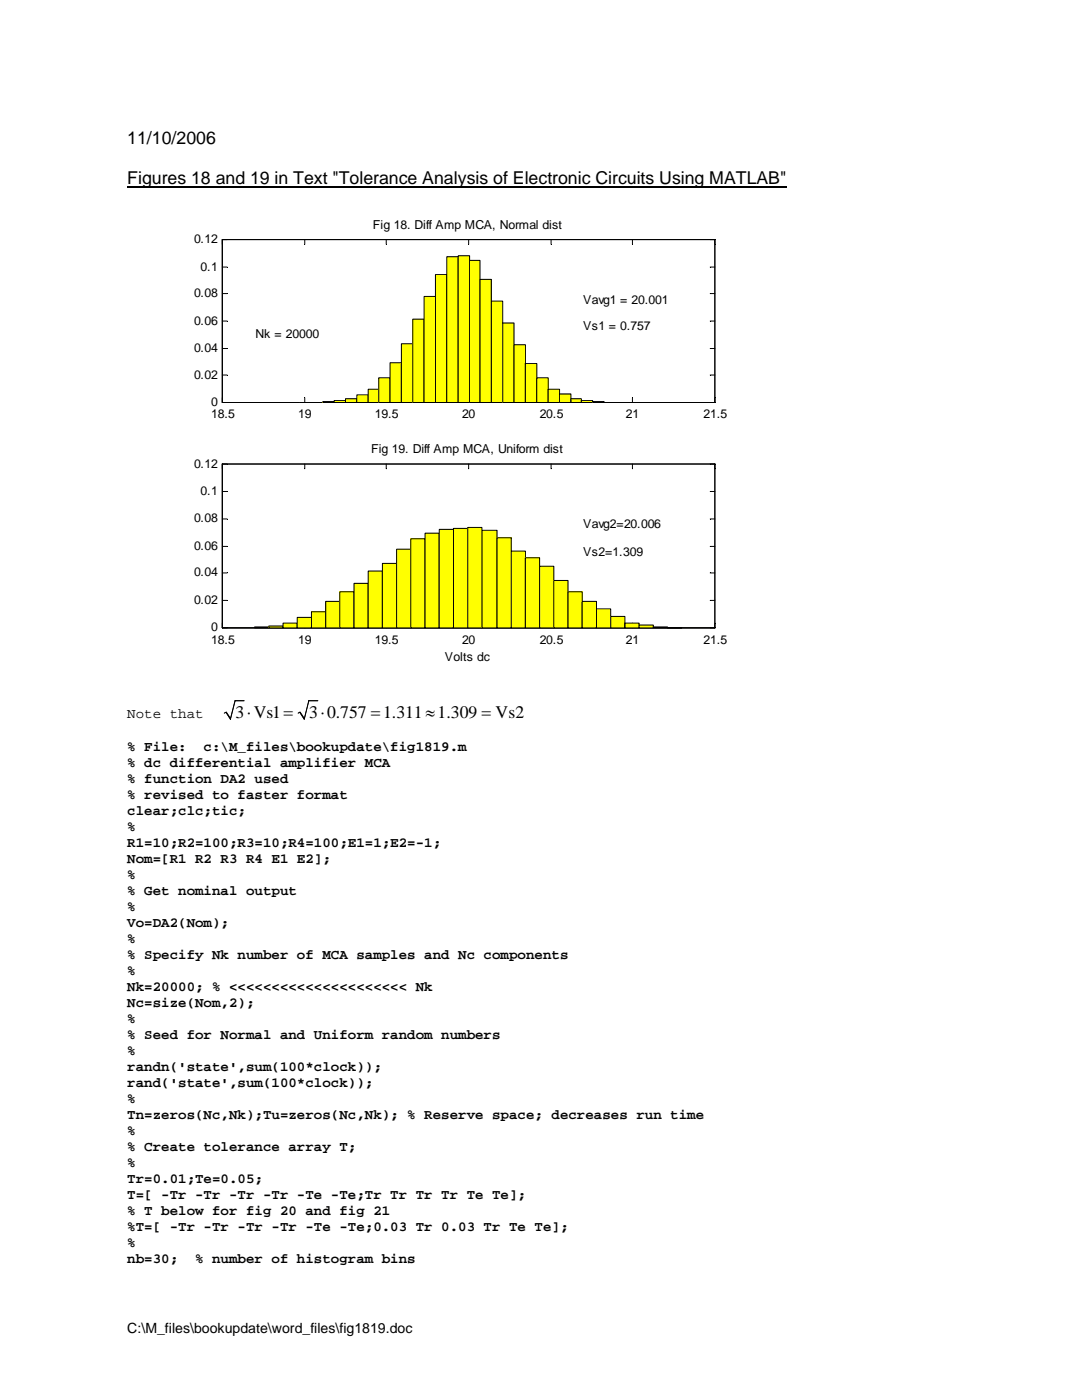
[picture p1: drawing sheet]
<svg xmlns="http://www.w3.org/2000/svg" width="216mm" height="279mm" viewBox="0 0 216 279" stroke-linecap="round" stroke-linejoin="round" font-family="sans-serif">
<path d="M25.4 37.3h131.5" fill="none" stroke="#000" stroke-width=".25"/>
<path d="M48.7 139.8h-1.8l-.9 3.7-.9-1.4-.4 .2M63.4 139.8h-1.8l-.9 3.7-.9-1.4-.3 .2" fill="none" stroke="#000" stroke-width=".2"/>
<g fill="#000">
<path d="M46.8 139.7h1.9v.2h-1.7l-.9 3.6h-.2l-.9-1.3-.2 .2-.1-.1 .5-.3 .8 1.2z" fill-rule="evenodd"/>
<path d="M61.6 139.7h1.8v.2h-1.7l-.9 3.6h-.2l-.8-1.3-.3 .2v-.1l.4-.3 .8 1.2z" fill-rule="evenodd"/>
</g>
<g fill="#fff">
<path d="M27.9 40.6h127v95.3h-127z"/>
<path d="M44.4 47.8h98.2v32.5h-98.2z"/>
</g>
<path d="M44.4 47.8h98.2v32.5h-98.2z" fill="none" stroke="#fff" stroke-width=".2"/>
<g fill="none" stroke="#000" stroke-width=".2">
<path d="M44.4 47.8h98.2v32.5h-98.2zM44.4 58.6h.9M44.4 53.3h.9M60.8 47.8v.9M77.1 47.8v.9M93.5 47.8v.9M110 47.8v.9M126.2 47.8v.9M141.7 58.6h.9M141.7 53.3h.9M44.4 74.8h.9M44.4 69.6h.9"/>
<path d="M44.4 64.1h.9M60.8 79.4v.9M66.7 79.9h2.2v.4h-2.2zM77.1 79.4v.9M93.5 79.4v.9M110 79.4v.9M126.2 79.4v.9M141.7 74.8h.9M141.7 69.6h.9M141.7 64.1h.9M59.9 80.3h2.2h-2.2M62.1 80.3h2.3h-2.3"/>
<path d="M64.4 80.1h2.3v.2h-2.3z"/>
</g>
<path d="M59.9 80.3h4.5M64.4 80.2h2.3" fill="none" stroke="#ff0" stroke-width=".2"/>
<path d="M66.7 80.1h2.2" fill="none" stroke="#ff0" stroke-width=".38"/>
<path d="M68.9 79.6h2.3v.7h-2.3z" fill="#ff0"/>
<path d="M68.9 79.6h2.3v.7h-2.3z" fill="none" stroke="#000" stroke-width=".2"/>
<path d="M71.2 78.8h2.3v1.5h-2.3z" fill="#ff0"/>
<path d="M71.2 78.8h2.3v1.5h-2.3z" fill="none" stroke="#000" stroke-width=".2"/>
<path d="M73.5 77.7h2.1v2.6h-2.1z" fill="#ff0"/>
<path d="M73.5 77.7h2.1v2.6h-2.1z" fill="none" stroke="#000" stroke-width=".2"/>
<path d="M75.6 75.4h2.2v4.9h-2.2z" fill="#ff0"/>
<path d="M75.6 75.4h2.2v4.9h-2.2z" fill="none" stroke="#000" stroke-width=".2"/>
<path d="M77.8 72.4h2.3v7.9h-2.3z" fill="#ff0"/>
<path d="M77.8 72.4h2.3v7.9h-2.3z" fill="none" stroke="#000" stroke-width=".2"/>
<path d="M80.1 68.6h2.3v11.7h-2.3z" fill="#ff0"/>
<path d="M80.1 68.6h2.3v11.7h-2.3z" fill="none" stroke="#000" stroke-width=".2"/>
<path d="M82.4 63.7h2.2v16.6h-2.2z" fill="#ff0"/>
<path d="M82.4 63.7h2.2v16.6h-2.2z" fill="none" stroke="#000" stroke-width=".2"/>
<path d="M84.6 59.2h2.3v21.1h-2.3z" fill="#ff0"/>
<path d="M84.6 59.2h2.3v21.1h-2.3z" fill="none" stroke="#000" stroke-width=".2"/>
<path d="M86.9 54.8h2.3v25.5h-2.3z" fill="#ff0"/>
<path d="M86.9 54.8h2.3v25.5h-2.3z" fill="none" stroke="#000" stroke-width=".2"/>
<path d="M89.2 51.2h2.2v29.1h-2.2z" fill="#ff0"/>
<path d="M89.2 51.2h2.2v29.1h-2.2z" fill="none" stroke="#000" stroke-width=".2"/>
<path d="M91.4 51h2.3v29.3h-2.3z" fill="#ff0"/>
<path d="M91.4 51h2.3v29.3h-2.3z" fill="none" stroke="#000" stroke-width=".2"/>
<path d="M93.7 52h2.1v28.3h-2.1z" fill="#ff0"/>
<path d="M93.7 52h2.1v28.3h-2.1z" fill="none" stroke="#000" stroke-width=".2"/>
<path d="M95.8 55.8h2.2v24.5h-2.2z" fill="#ff0"/>
<path d="M95.8 55.8h2.2v24.5h-2.2z" fill="none" stroke="#000" stroke-width=".2"/>
<path d="M98 60.1h2.3v20.2h-2.3z" fill="#ff0"/>
<path d="M98 60.1h2.3v20.2h-2.3z" fill="none" stroke="#000" stroke-width=".2"/>
<path d="M100.3 64.5h2.3v15.8h-2.3z" fill="#ff0"/>
<path d="M100.3 64.5h2.3v15.8h-2.3z" fill="none" stroke="#000" stroke-width=".2"/>
<path d="M102.6 68.8h2.2v11.5h-2.2z" fill="#ff0"/>
<path d="M102.6 68.8h2.2v11.5h-2.2z" fill="none" stroke="#000" stroke-width=".2"/>
<path d="M104.8 72.6h2.3v7.7h-2.3z" fill="#ff0"/>
<path d="M104.8 72.6h2.3v7.7h-2.3z" fill="none" stroke="#000" stroke-width=".2"/>
<path d="M107.1 75.4h2.3v4.9h-2.3z" fill="#ff0"/>
<path d="M107.1 75.4h2.3v4.9h-2.3z" fill="none" stroke="#000" stroke-width=".2"/>
<path d="M109.4 77.7h2.3v2.6h-2.3z" fill="#ff0"/>
<path d="M109.4 77.7h2.3v2.6h-2.3z" fill="none" stroke="#000" stroke-width=".2"/>
<path d="M111.7 78.6h2.2v1.7h-2.2z" fill="#ff0"/>
<path d="M111.7 78.6h2.2v1.7h-2.2z" fill="none" stroke="#000" stroke-width=".2"/>
<path d="M113.9 79.6h2.1v.7h-2.1z" fill="#ff0"/>
<path d="M113.9 79.6h2.1v.7h-2.1zM116 79.9h2.3v.4h-2.3zM118.3 80.1h2.2v.2h-2.2zM120.5 80.3h2.3h-2.3M122.8 80.3h2.3h-2.3M125.1 80.3h2.2h-2.2" fill="none" stroke="#000" stroke-width=".2"/>
<path d="M116 80.1h2.3" fill="none" stroke="#ff0" stroke-width=".38"/>
<path d="M118.3 80.2h2.2M120.5 80.3h6.8" fill="none" stroke="#ff0" stroke-width=".2"/>
<path d="M44.4 92.6h98.2v32.7h-98.2z" fill="#fff"/>
<path d="M44.4 92.6h98.2v32.7h-98.2z" fill="none" stroke="#fff" stroke-width=".2"/>
<g fill="none" stroke="#000" stroke-width=".2">
<path d="M44.4 92.6h98.2v32.7h-98.2zM44.4 98.1h.9M60.8 92.6v1M77.1 92.6v1M93.5 92.6v1M110 92.6v1M126.2 92.6v1M141.7 98.1h.9M44.4 119.8h.9M44.4 114.3h.9M44.4 109.1h.9M44.4 103.6h.9"/>
<path d="M141.7 119.8h.9M141.7 114.3h.9M141.7 109.1h.9M141.7 103.6h.9M50.8 125.1h2.8v.2h-2.8zM53.6 124.9h2.9v.4h-2.9zM60.8 124.4v.9M77.1 124.4v.9M93.5 124.4v.9M110 124.4v.9M126.2 124.4v.9"/>
</g>
<path d="M50.8 125.2h2.8" fill="none" stroke="#ff0" stroke-width=".2"/>
<path d="M53.6 125.1h2.9" fill="none" stroke="#ff0" stroke-width=".38"/>
<path d="M56.5 124.4h2.8v.9h-2.8z" fill="#ff0"/>
<path d="M56.5 124.4h2.8v.9h-2.8z" fill="none" stroke="#000" stroke-width=".2"/>
<path d="M59.3 123.2h2.8v2.1h-2.8z" fill="#ff0"/>
<path d="M59.3 123.2h2.8v2.1h-2.8z" fill="none" stroke="#000" stroke-width=".2"/>
<path d="M62.1 122.1h2.9v3.2h-2.9z" fill="#ff0"/>
<path d="M62.1 122.1h2.9v3.2h-2.9z" fill="none" stroke="#000" stroke-width=".2"/>
<path d="M65 120h2.8v5.3h-2.8z" fill="#ff0"/>
<path d="M65 120h2.8v5.3h-2.8z" fill="none" stroke="#000" stroke-width=".2"/>
<path d="M67.8 118.1h2.8v7.2h-2.8z" fill="#ff0"/>
<path d="M67.8 118.1h2.8v7.2h-2.8z" fill="none" stroke="#000" stroke-width=".2"/>
<path d="M70.6 116.4h2.9v8.9h-2.9z" fill="#ff0"/>
<path d="M70.6 116.4h2.9v8.9h-2.9z" fill="none" stroke="#000" stroke-width=".2"/>
<path d="M73.5 114h2.8v11.3h-2.8z" fill="#ff0"/>
<path d="M73.5 114h2.8v11.3h-2.8z" fill="none" stroke="#000" stroke-width=".2"/>
<path d="M76.3 112.4h2.8v12.9h-2.8z" fill="#ff0"/>
<path d="M76.3 112.4h2.8v12.9h-2.8z" fill="none" stroke="#000" stroke-width=".2"/>
<path d="M79.1 109.6h2.9v15.7h-2.9z" fill="#ff0"/>
<path d="M79.1 109.6h2.9v15.7h-2.9z" fill="none" stroke="#000" stroke-width=".2"/>
<path d="M82 107.5h2.8v17.8h-2.8z" fill="#ff0"/>
<path d="M82 107.5h2.8v17.8h-2.8z" fill="none" stroke="#000" stroke-width=".2"/>
<path d="M84.8 106.4h2.9v18.9h-2.9z" fill="#ff0"/>
<path d="M84.8 106.4h2.9v18.9h-2.9z" fill="none" stroke="#000" stroke-width=".2"/>
<path d="M87.7 105.6h2.8v19.7h-2.8z" fill="#ff0"/>
<path d="M87.7 105.6h2.8v19.7h-2.8z" fill="none" stroke="#000" stroke-width=".2"/>
<path d="M90.5 105.5h2.8v19.8h-2.8z" fill="#ff0"/>
<path d="M90.5 105.5h2.8v19.8h-2.8z" fill="none" stroke="#000" stroke-width=".2"/>
<path d="M93.3 105.3h2.9v20h-2.9z" fill="#ff0"/>
<path d="M93.3 105.3h2.9v20h-2.9z" fill="none" stroke="#000" stroke-width=".2"/>
<path d="M96.2 105.8h3v19.5h-3z" fill="#ff0"/>
<path d="M96.2 105.8h3v19.5h-3z" fill="none" stroke="#000" stroke-width=".2"/>
<path d="M99.2 107.3h2.8v18h-2.8z" fill="#ff0"/>
<path d="M99.2 107.3h2.8v18h-2.8z" fill="none" stroke="#000" stroke-width=".2"/>
<path d="M102 110h2.8v15.3h-2.8z" fill="#ff0"/>
<path d="M102 110h2.8v15.3h-2.8z" fill="none" stroke="#000" stroke-width=".2"/>
<path d="M104.8 111.3h2.9v14h-2.9z" fill="#ff0"/>
<path d="M104.8 111.3h2.9v14h-2.9z" fill="none" stroke="#000" stroke-width=".2"/>
<path d="M107.7 113h2.8v12.3h-2.8z" fill="#ff0"/>
<path d="M107.7 113h2.8v12.3h-2.8z" fill="none" stroke="#000" stroke-width=".2"/>
<path d="M110.5 115.8h2.8v9.5h-2.8z" fill="#ff0"/>
<path d="M110.5 115.8h2.8v9.5h-2.8z" fill="none" stroke="#000" stroke-width=".2"/>
<path d="M113.3 118.1h2.9v7.2h-2.9z" fill="#ff0"/>
<path d="M113.3 118.1h2.9v7.2h-2.9z" fill="none" stroke="#000" stroke-width=".2"/>
<path d="M116.2 120h2.8v5.3h-2.8z" fill="#ff0"/>
<path d="M116.2 120h2.8v5.3h-2.8z" fill="none" stroke="#000" stroke-width=".2"/>
<path d="M119 121.5h2.9v3.8h-2.9z" fill="#ff0"/>
<path d="M119 121.5h2.9v3.8h-2.9z" fill="none" stroke="#000" stroke-width=".2"/>
<path d="M121.9 123h2.8v2.3h-2.8z" fill="#ff0"/>
<path d="M121.9 123h2.8v2.3h-2.8z" fill="none" stroke="#000" stroke-width=".2"/>
<path d="M124.7 124.4h2.8v.9h-2.8z" fill="#ff0"/>
<path d="M124.7 124.4h2.8v.9h-2.8z" fill="none" stroke="#000" stroke-width=".2"/>
<path d="M127.5 124.7h2.9v.6h-2.9z" fill="#ff0"/>
<path d="M127.5 124.7h2.9v.6h-2.9zM130.4 125.1h2.8v.2h-2.8zM133.2 125.3h2.8h-2.8" fill="none" stroke="#000" stroke-width=".2"/>
<path d="M130.4 125.2h2.8M133.2 125.3h2.8" fill="none" stroke="#ff0" stroke-width=".2"/>
<g font-size="3.5">
<text x="25.4" y="28.7">11/10/2006</text>
<text x="25.4" y="36.8">Figures 18 and 19 in Text &quot;Tolerance Analysis of Electronic Circuits Using MATLAB&quot;</text>
<text x="47" y="143.2">3 Vs1=</text>
<text x="49.3" y="143.2">⋅</text>
<text x="61.7" y="143.2">3 0.757 =1.311≈1.309 = Vs2</text>
<text x="64" y="143.2">⋅</text>
</g>
<g font-size="2.8">
<text x="25.4" y="143.2">Note that</text>
<text x="25.4" y="149.8">% File:</text>
<text x="40.6" y="149.8">c:\M_files\bookupdate\fig1819.m</text>
<text x="25.4" y="153">% dc differential amplifier MCA</text>
<text x="25.4" y="156.2">% function DA2 used</text>
<text x="25.4" y="159.4">% revised to faster format</text>
<text x="25.4" y="162.6">clear;clc;tic;</text>
<text x="25.4" y="165.8">%</text>
<text x="25.4" y="169">R1=10;R2=100;R3=10;R4=100;E1=1;E2=-1;</text>
<text x="25.4" y="172.2">Nom=[R1 R2 R3 R4 E1 E2];</text>
<text x="25.4" y="175.4">%</text>
<text x="25.4" y="178.6">% Get nominal output</text>
<text x="25.4" y="181.8">%</text>
<text x="25.4" y="185">Vo=DA2(Nom);</text>
<text x="25.4" y="188.2">%</text>
<text x="25.4" y="191.4">% Specify Nk number of MCA samples and Nc components</text>
<text x="25.4" y="194.6">%</text>
<text x="25.4" y="197.8">Nk=20000; % &lt;&lt;&lt;&lt;&lt;&lt;&lt;&lt;&lt;&lt;&lt;&lt;&lt;&lt;&lt;&lt;&lt;&lt;&lt;&lt;&lt; Nk</text>
<text x="25.4" y="201">Nc=size(Nom,2);</text>
<text x="25.4" y="204.2">%</text>
<text x="25.4" y="207.4">% Seed for Normal and Uniform random numbers</text>
<text x="25.4" y="210.6">%</text>
<text x="25.4" y="213.8">randn('state',sum(100*clock));</text>
<text x="25.4" y="217">rand('state',sum(100*clock));</text>
<text x="25.4" y="220.2">%</text>
<text x="25.4" y="223.3">Tn=zeros(Nc,Nk);Tu=zeros(Nc,Nk); % Reserve space; decreases run time</text>
<text x="25.4" y="226.5">%</text>
<text x="25.4" y="229.7">% Create tolerance array T;</text>
<text x="25.4" y="232.9">%</text>
<text x="25.4" y="236.1">Tr=0.01;Te=0.05;</text>
<text x="25.4" y="239.3">T=[ -Tr -Tr -Tr -Tr -Te -Te;Tr Tr Tr Tr Te Te];</text>
<text x="25.4" y="242.5">% T below for fig 20 and fig 21</text>
<text x="25.4" y="245.7">%T=[ -Tr -Tr -Tr -Tr -Te -Te;0.03 Tr 0.03 Tr Te Te];</text>
<text x="25.4" y="248.9">%</text>
<text x="25.4" y="252.1">nb=30;</text>
<text x="38.9" y="252.1">% number of histogram bins</text>
<text x="25.4" y="266.1">C:\M_files\bookupdate\word_files\fig1819.doc</text>
</g>
<g font-size="2.5">
<text x="74.4" y="45.7">Fig 18. Diff Amp MCA, Normal dist</text>
<text x="38.7" y="48.5">0.12</text>
<text x="40" y="54">0.1</text>
<text x="38.7" y="59.3">0.08</text>
<text x="38.7" y="64.8">0.06</text>
<text x="116.4" y="60.6">Vavg1 = 20.001</text>
<text x="116.4" y="65.9">Vs1 = 0.757</text>
<text x="38.7" y="70.3">0.04</text>
<text x="51" y="67.4">Nk = 20000</text>
<text x="38.7" y="75.5">0.02</text>
<text x="42.1" y="83.5">18.5</text>
<text x="42.1" y="81">0</text>
<text x="59.5" y="83.5">19</text>
<text x="74.8" y="83.5">19.5</text>
<text x="92.2" y="83.5">20</text>
<text x="107.7" y="83.5">20.5</text>
<text x="124.9" y="83.5">21</text>
<text x="140.4" y="83.5">21.5</text>
<text x="38.7" y="93.3">0.12</text>
<text x="74.1" y="90.5">Fig 19. Diff Amp MCA, Uniform dist</text>
<text x="40" y="98.8">0.1</text>
<text x="38.7" y="104.3">0.08</text>
<text x="116.4" y="105.4">Vavg2=20.006</text>
<text x="38.7" y="109.7">0.06</text>
<text x="116.4" y="110.9">Vs2=1.309</text>
<text x="38.7" y="115">0.04</text>
<text x="38.7" y="120.5">0.02</text>
<text x="42.1" y="128.5">18.5</text>
<text x="42.1" y="126">0</text>
<text x="59.5" y="128.5">19</text>
<text x="74.8" y="128.5">19.5</text>
<text x="88.8" y="131.8">Volts dc</text>
<text x="92.2" y="128.5">20</text>
<text x="107.7" y="128.5">20.5</text>
<text x="124.9" y="128.5">21</text>
<text x="140.4" y="128.5">21.5</text>
</g>
</svg>
